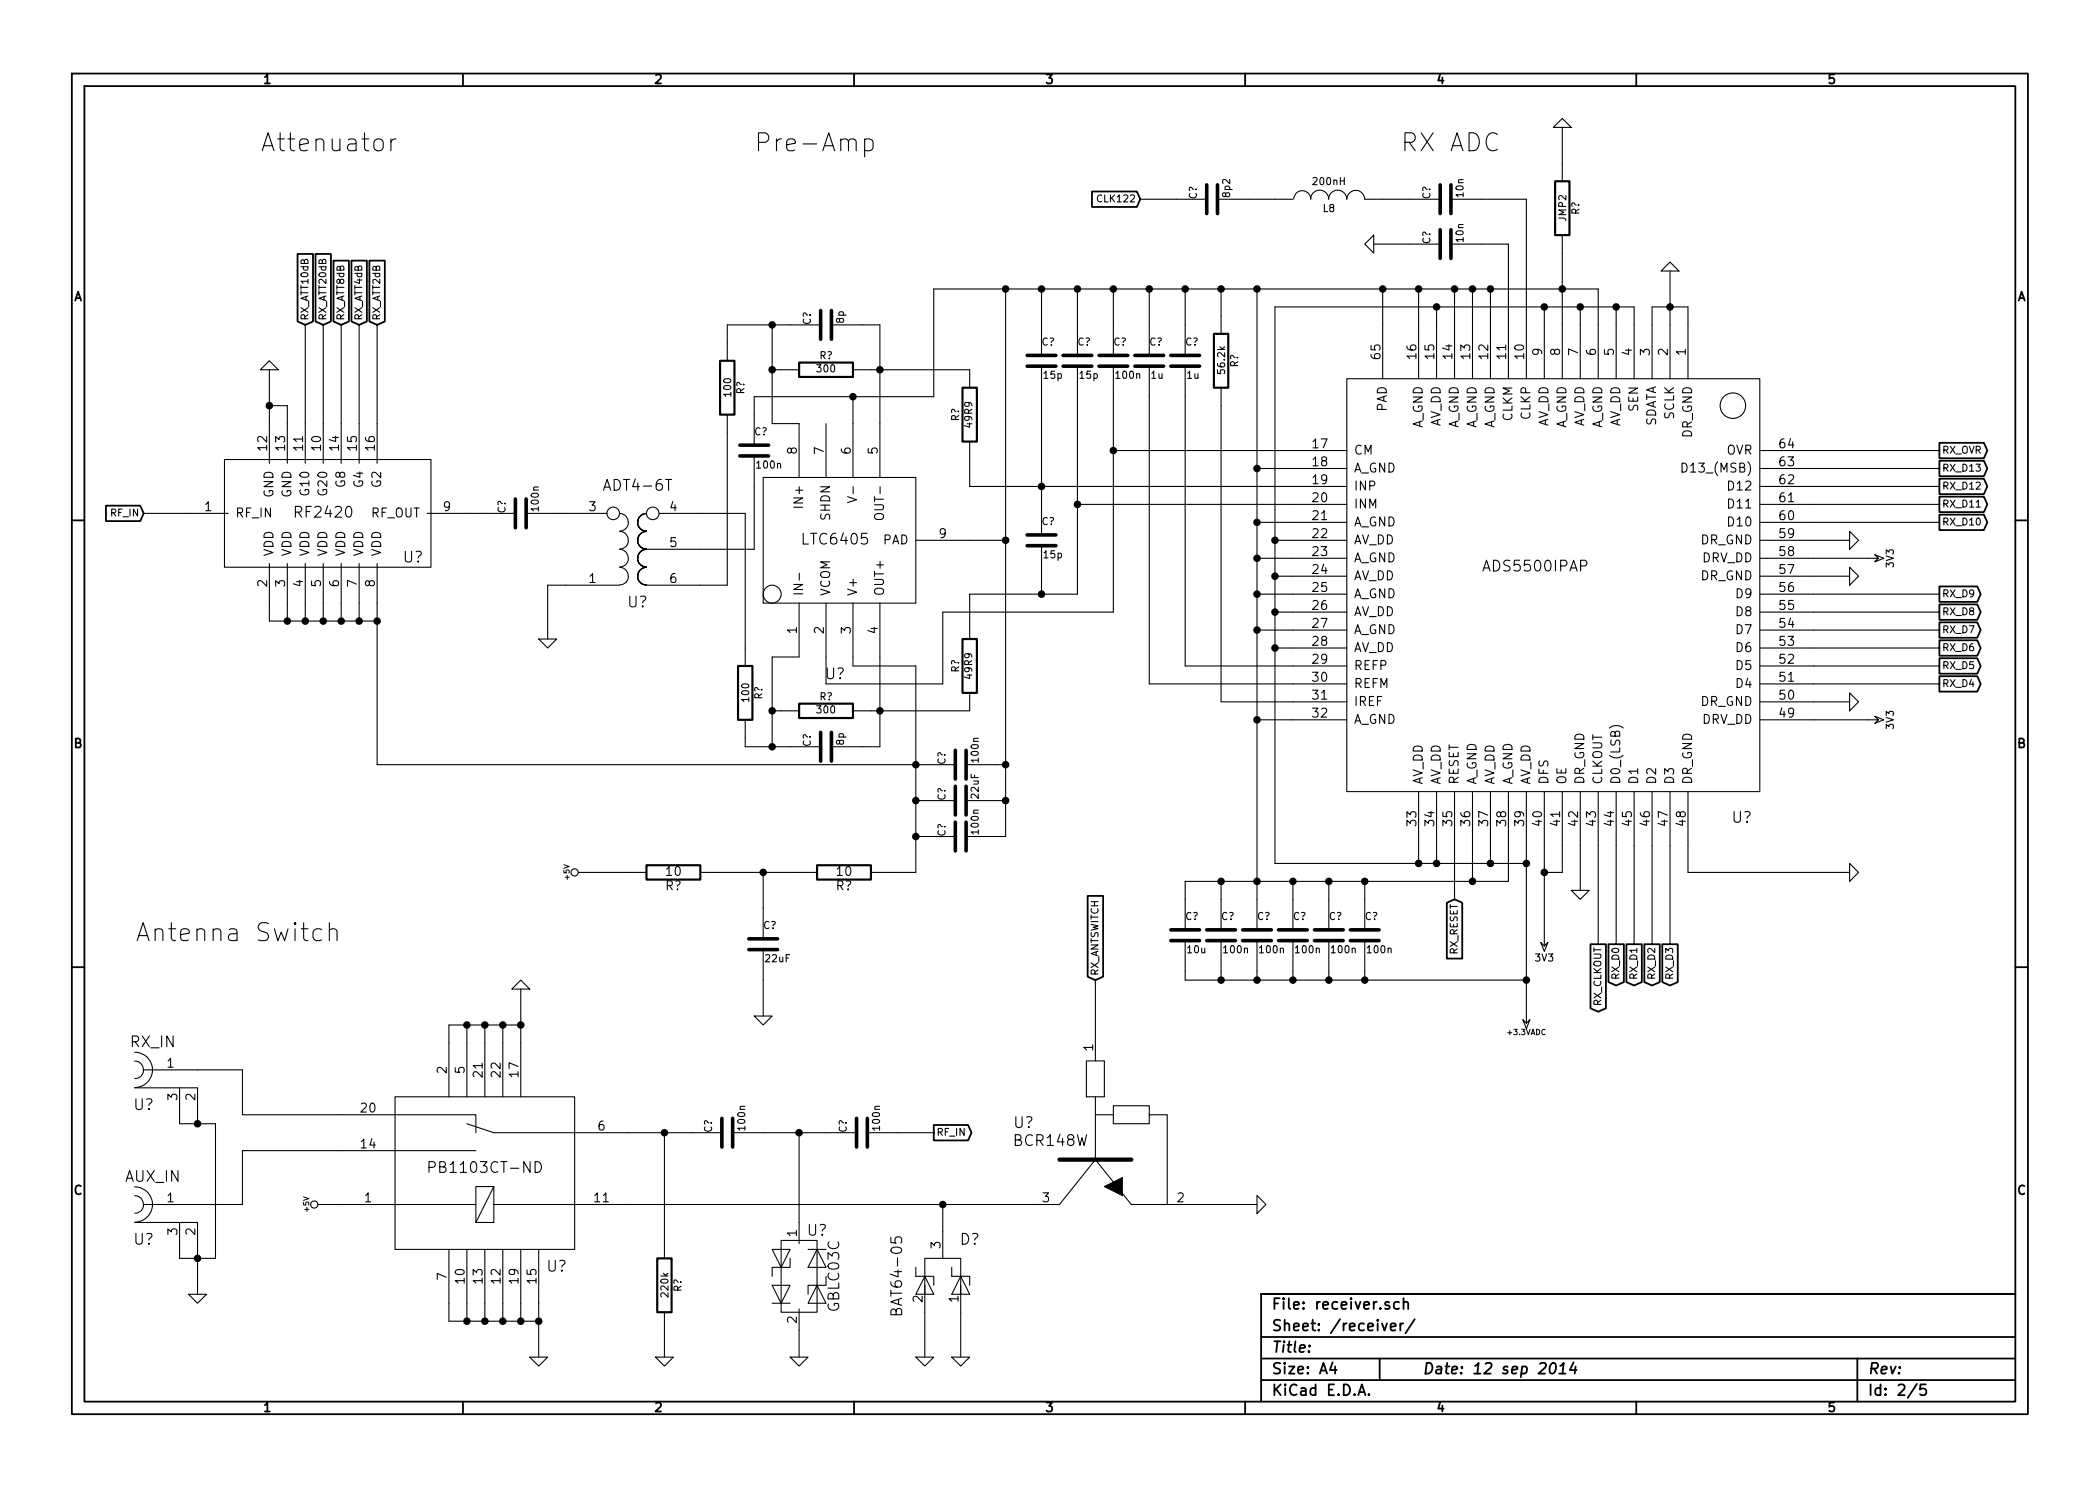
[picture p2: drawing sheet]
EESchema Schematic File Version 2
LIBS:power
LIBS:device
LIBS:transistors
LIBS:conn
LIBS:linear
LIBS:regul
LIBS:74xx
LIBS:cmos4000
LIBS:adc-dac
LIBS:memory
LIBS:xilinx
LIBS:special
LIBS:microcontrollers
LIBS:dsp
LIBS:microchip
LIBS:analog_switches
LIBS:motorola
LIBS:texas
LIBS:intel
LIBS:audio
LIBS:interface
LIBS:digital-audio
LIBS:philips
LIBS:display
LIBS:cypress
LIBS:siliconi
LIBS:opto
LIBS:atmel
LIBS:contrib
LIBS:valves
LIBS:sdr-cache
EELAYER 27 0
EELAYER END
$Descr A4 11693 8268
encoding utf-8
Sheet 2 5
Title ""
Date "12 sep 2014"
Rev ""
Comp ""
Comment1 ""
Comment2 ""
Comment3 ""
Comment4 ""
$EndDescr
$Comp
L R R?
U 1 1
P 4700 4850
F 0 "R?" V 4780 4850 50  0000 C CNN
F 1 "10" V 4700 4850 50  0000 C CNN
F 2 "" H 4700 4850 60  0001 C CNN
F 3 "" H 4700 4850 60  0001 C CNN
	1    4700 4850
	0    1    1    0   
$EndComp
$Comp
L R R?
U 1 1
P 3750 4850
F 0 "R?" V 3830 4850 50  0000 C CNN
F 1 "10" V 3750 4850 50  0000 C CNN
F 2 "" H 3750 4850 60  0001 C CNN
F 3 "" H 3750 4850 60  0001 C CNN
	1    3750 4850
	0    1    1    0   
$EndComp
Text Notes 7800 850  0    100  ~ 0
RX ADC
Text Notes 4200 850  0    100  ~ 0
Pre-Amp
Text Notes 1450 850  0    100  ~ 0
Attenuator
$Comp
L ADS5500IPAP U?
U 1 1
P 8650 3150
F 0 "U?" H 9700 1750 60  0000 C CNN
F 1 "ADS5500IPAP" H 8550 3150 60  0000 C CNN
F 2 "" H 8650 3150 60  0001 C CNN
F 3 "" H 8650 3150 60  0001 C CNN
	1    8650 3150
	1    0    0    -1  
$EndComp
$Comp
L LTC6405 U?
U 1 1
P 4650 3000
F 0 "U?" H 4650 2250 60  0000 C CNN
F 1 "LTC6405" H 4650 3000 60  0000 C CNN
F 2 "" H 4650 3000 60  0001 C CNN
F 3 "" H 4650 3000 60  0001 C CNN
	1    4650 3000
	1    0    0    -1  
$EndComp
Text GLabel 10800 3800 2    39   Output ~ 0
RX_D4
Text GLabel 10800 3700 2    39   Output ~ 0
RX_D5
Text GLabel 10800 3600 2    39   Output ~ 0
RX_D6
Text GLabel 10800 3500 2    39   Output ~ 0
RX_D7
Text GLabel 10800 3400 2    39   Output ~ 0
RX_D8
Text GLabel 10800 3300 2    39   Output ~ 0
RX_D9
Text GLabel 10800 2900 2    39   Output ~ 0
RX_D10
Text GLabel 10800 2800 2    39   Output ~ 0
RX_D11
Text GLabel 10800 2700 2    39   Output ~ 0
RX_D12
Text GLabel 10800 2600 2    39   Output ~ 0
RX_D13
Text GLabel 10800 2500 2    39   Output ~ 0
RX_OVR
Text GLabel 9300 5250 3    39   Output ~ 0
RX_D3
Text GLabel 9200 5250 3    39   Output ~ 0
RX_D2
Text GLabel 9100 5250 3    39   Output ~ 0
RX_D1
Text GLabel 9000 5250 3    39   Output ~ 0
RX_D0
$Comp
L GND #PWR?
U 1 1
P 10300 3000
F 0 "#PWR?" H 10300 3000 30  0001 C CNN
F 1 "GND" H 10300 2930 30  0001 C CNN
F 2 "" H 10300 3000 60  0001 C CNN
F 3 "" H 10300 3000 60  0001 C CNN
	1    10300 3000
	0    -1   -1   0   
$EndComp
$Comp
L GND #PWR?
U 1 1
P 10300 3200
F 0 "#PWR?" H 10300 3200 30  0001 C CNN
F 1 "GND" H 10300 3130 30  0001 C CNN
F 2 "" H 10300 3200 60  0001 C CNN
F 3 "" H 10300 3200 60  0001 C CNN
	1    10300 3200
	0    -1   -1   0   
$EndComp
$Comp
L 3V3 #PWR?
U 1 1
P 10400 3100
F 0 "#PWR?" H 10400 3200 40  0001 C CNN
F 1 "3V3" H 10400 3225 40  0000 C CNN
F 2 "" H 10400 3100 60  0001 C CNN
F 3 "" H 10400 3100 60  0001 C CNN
	1    10400 3100
	0    1    1    0   
$EndComp
$Comp
L GND #PWR?
U 1 1
P 10300 3900
F 0 "#PWR?" H 10300 3900 30  0001 C CNN
F 1 "GND" H 10300 3830 30  0001 C CNN
F 2 "" H 10300 3900 60  0001 C CNN
F 3 "" H 10300 3900 60  0001 C CNN
	1    10300 3900
	0    -1   -1   0   
$EndComp
$Comp
L 3V3 #PWR?
U 1 1
P 10400 4000
F 0 "#PWR?" H 10400 4100 40  0001 C CNN
F 1 "3V3" H 10400 4125 40  0000 C CNN
F 2 "" H 10400 4000 60  0001 C CNN
F 3 "" H 10400 4000 60  0001 C CNN
	1    10400 4000
	0    1    1    0   
$EndComp
$Comp
L GND #PWR?
U 1 1
P 10300 4850
F 0 "#PWR?" H 10300 4850 30  0001 C CNN
F 1 "GND" H 10300 4780 30  0001 C CNN
F 2 "" H 10300 4850 60  0001 C CNN
F 3 "" H 10300 4850 60  0001 C CNN
	1    10300 4850
	0    -1   -1   0   
$EndComp
$Comp
L GND #PWR?
U 1 1
P 9300 1500
F 0 "#PWR?" H 9300 1500 30  0001 C CNN
F 1 "GND" H 9300 1430 30  0001 C CNN
F 2 "" H 9300 1500 60  0001 C CNN
F 3 "" H 9300 1500 60  0001 C CNN
	1    9300 1500
	-1   0    0    1   
$EndComp
Text GLabel 8900 5250 3    39   Output ~ 0
RX_CLKOUT
$Comp
L GND #PWR?
U 1 1
P 8800 4950
F 0 "#PWR?" H 8800 4950 30  0001 C CNN
F 1 "GND" H 8800 4880 30  0001 C CNN
F 2 "" H 8800 4950 60  0001 C CNN
F 3 "" H 8800 4950 60  0001 C CNN
	1    8800 4950
	1    0    0    -1  
$EndComp
$Comp
L 3V3 #PWR?
U 1 1
P 8600 5200
F 0 "#PWR?" H 8600 5300 40  0001 C CNN
F 1 "3V3" H 8600 5325 40  0000 C CNN
F 2 "" H 8600 5200 60  0001 C CNN
F 3 "" H 8600 5200 60  0001 C CNN
	1    8600 5200
	-1   0    0    1   
$EndComp
Text GLabel 8100 5000 3    39   Input ~ 0
RX_RESET
$Comp
L R R?
U 1 1
P 8700 1150
F 0 "R?" V 8780 1150 40  0000 C CNN
F 1 "JMP2" V 8707 1151 40  0000 C CNN
F 2 "~" V 8630 1150 30  0000 C CNN
F 3 "~" H 8700 1150 30  0000 C CNN
	1    8700 1150
	1    0    0    -1  
$EndComp
$Comp
L GND #PWR?
U 1 1
P 8700 700
F 0 "#PWR?" H 8700 700 30  0001 C CNN
F 1 "GND" H 8700 630 30  0001 C CNN
F 2 "" H 8700 700 60  0001 C CNN
F 3 "" H 8700 700 60  0001 C CNN
	1    8700 700 
	-1   0    0    1   
$EndComp
$Comp
L C C?
U 1 1
P 8050 1350
F 0 "C?" H 8050 1450 40  0000 L CNN
F 1 "10n" H 8056 1265 40  0000 L CNN
F 2 "~" H 8088 1200 30  0000 C CNN
F 3 "~" H 8050 1350 60  0000 C CNN
	1    8050 1350
	0    -1   -1   0   
$EndComp
$Comp
L C C?
U 1 1
P 8050 1100
F 0 "C?" H 8050 1200 40  0000 L CNN
F 1 "10n" H 8056 1015 40  0000 L CNN
F 2 "~" H 8088 950 30  0000 C CNN
F 3 "~" H 8050 1100 60  0000 C CNN
	1    8050 1100
	0    -1   -1   0   
$EndComp
$Comp
L GND #PWR?
U 1 1
P 7650 1350
F 0 "#PWR?" H 7650 1350 30  0001 C CNN
F 1 "GND" H 7650 1280 30  0001 C CNN
F 2 "" H 7650 1350 60  0001 C CNN
F 3 "" H 7650 1350 60  0001 C CNN
	1    7650 1350
	0    1    1    0   
$EndComp
$Comp
L INDUCTOR L8
U 1 1
P 7400 1100
F 0 "L8" V 7350 1100 40  0000 C CNN
F 1 "200nH" V 7500 1100 40  0000 C CNN
F 2 "~" H 7400 1100 60  0000 C CNN
F 3 "~" H 7400 1100 60  0000 C CNN
	1    7400 1100
	0    -1   -1   0   
$EndComp
$Comp
L C C?
U 1 1
P 6750 1100
F 0 "C?" H 6750 1200 40  0000 L CNN
F 1 "8p2" H 6756 1015 40  0000 L CNN
F 2 "~" H 6788 950 30  0000 C CNN
F 3 "~" H 6750 1100 60  0000 C CNN
	1    6750 1100
	0    -1   -1   0   
$EndComp
Text GLabel 6350 1100 0    39   Input ~ 0
CLK122
$Comp
L C C?
U 1 1
P 7000 5200
F 0 "C?" H 7000 5300 40  0000 L CNN
F 1 "100n" H 7006 5115 40  0000 L CNN
F 2 "~" H 7038 5050 30  0000 C CNN
F 3 "~" H 7000 5200 60  0000 C CNN
	1    7000 5200
	1    0    0    -1  
$EndComp
$Comp
L C C?
U 1 1
P 6800 5200
F 0 "C?" H 6800 5300 40  0000 L CNN
F 1 "100n" H 6806 5115 40  0000 L CNN
F 2 "~" H 6838 5050 30  0000 C CNN
F 3 "~" H 6800 5200 60  0000 C CNN
	1    6800 5200
	1    0    0    -1  
$EndComp
$Comp
L C C?
U 1 1
P 7200 5200
F 0 "C?" H 7200 5300 40  0000 L CNN
F 1 "100n" H 7206 5115 40  0000 L CNN
F 2 "~" H 7238 5050 30  0000 C CNN
F 3 "~" H 7200 5200 60  0000 C CNN
	1    7200 5200
	1    0    0    -1  
$EndComp
$Comp
L C C?
U 1 1
P 6600 5200
F 0 "C?" H 6600 5300 40  0000 L CNN
F 1 "10u" H 6606 5115 40  0000 L CNN
F 2 "~" H 6638 5050 30  0000 C CNN
F 3 "~" H 6600 5200 60  0000 C CNN
	1    6600 5200
	1    0    0    -1  
$EndComp
$Comp
L C C?
U 1 1
P 7400 5200
F 0 "C?" H 7400 5300 40  0000 L CNN
F 1 "100n" H 7406 5115 40  0000 L CNN
F 2 "~" H 7438 5050 30  0000 C CNN
F 3 "~" H 7400 5200 60  0000 C CNN
	1    7400 5200
	1    0    0    -1  
$EndComp
$Comp
L C C?
U 1 1
P 7600 5200
F 0 "C?" H 7600 5300 40  0000 L CNN
F 1 "100n" H 7606 5115 40  0000 L CNN
F 2 "~" H 7638 5050 30  0000 C CNN
F 3 "~" H 7600 5200 60  0000 C CNN
	1    7600 5200
	1    0    0    -1  
$EndComp
$Comp
L RF2420 U?
U 1 1
P 1800 2850
F 0 "U?" H 2300 2600 60  0000 C CNN
F 1 "RF2420" H 1800 2850 60  0000 C CNN
F 2 "" H 1800 2850 60  0001 C CNN
F 3 "" H 1800 2850 60  0001 C CNN
	1    1800 2850
	1    0    0    -1  
$EndComp
$Comp
L R R?
U 1 1
P 6800 2000
F 0 "R?" V 6880 2000 40  0000 C CNN
F 1 "56.2k" V 6807 2001 40  0000 C CNN
F 2 "~" V 6730 2000 30  0000 C CNN
F 3 "~" H 6800 2000 30  0000 C CNN
	1    6800 2000
	1    0    0    -1  
$EndComp
$Comp
L C C?
U 1 1
P 6600 2000
F 0 "C?" H 6600 2100 40  0000 L CNN
F 1 "1u" H 6606 1915 40  0000 L CNN
F 2 "~" H 6638 1850 30  0000 C CNN
F 3 "~" H 6600 2000 60  0000 C CNN
	1    6600 2000
	1    0    0    -1  
$EndComp
$Comp
L C C?
U 1 1
P 6400 2000
F 0 "C?" H 6400 2100 40  0000 L CNN
F 1 "1u" H 6406 1915 40  0000 L CNN
F 2 "~" H 6438 1850 30  0000 C CNN
F 3 "~" H 6400 2000 60  0000 C CNN
	1    6400 2000
	1    0    0    -1  
$EndComp
$Comp
L C C?
U 1 1
P 6200 2000
F 0 "C?" H 6200 2100 40  0000 L CNN
F 1 "100n" H 6206 1915 40  0000 L CNN
F 2 "~" H 6238 1850 30  0000 C CNN
F 3 "~" H 6200 2000 60  0000 C CNN
	1    6200 2000
	1    0    0    -1  
$EndComp
$Comp
L C C?
U 1 1
P 6000 2000
F 0 "C?" H 6000 2100 40  0000 L CNN
F 1 "15p" H 6006 1915 40  0000 L CNN
F 2 "~" H 6038 1850 30  0000 C CNN
F 3 "~" H 6000 2000 60  0000 C CNN
	1    6000 2000
	1    0    0    -1  
$EndComp
$Comp
L C C?
U 1 1
P 5800 2000
F 0 "C?" H 5800 2100 40  0000 L CNN
F 1 "15p" H 5806 1915 40  0000 L CNN
F 2 "~" H 5838 1850 30  0000 C CNN
F 3 "~" H 5800 2000 60  0000 C CNN
	1    5800 2000
	1    0    0    -1  
$EndComp
$Comp
L C C?
U 1 1
P 5800 3000
F 0 "C?" H 5800 3100 40  0000 L CNN
F 1 "15p" H 5806 2915 40  0000 L CNN
F 2 "~" H 5838 2850 30  0000 C CNN
F 3 "~" H 5800 3000 60  0000 C CNN
	1    5800 3000
	1    0    0    -1  
$EndComp
$Comp
L R R?
U 1 1
P 4600 2050
F 0 "R?" V 4680 2050 40  0000 C CNN
F 1 "300" V 4607 2051 40  0000 C CNN
F 2 "~" V 4530 2050 30  0000 C CNN
F 3 "~" H 4600 2050 30  0000 C CNN
	1    4600 2050
	0    -1   -1   0   
$EndComp
$Comp
L R R?
U 1 1
P 4600 3950
F 0 "R?" V 4680 3950 40  0000 C CNN
F 1 "300" V 4607 3951 40  0000 C CNN
F 2 "~" V 4530 3950 30  0000 C CNN
F 3 "~" H 4600 3950 30  0000 C CNN
	1    4600 3950
	0    -1   -1   0   
$EndComp
$Comp
L C C?
U 1 1
P 4600 4150
F 0 "C?" H 4600 4250 40  0000 L CNN
F 1 "8p" H 4606 4065 40  0000 L CNN
F 2 "~" H 4638 4000 30  0000 C CNN
F 3 "~" H 4600 4150 60  0000 C CNN
	1    4600 4150
	0    -1   -1   0   
$EndComp
$Comp
L C C?
U 1 1
P 4600 1800
F 0 "C?" H 4600 1900 40  0000 L CNN
F 1 "8p" H 4606 1715 40  0000 L CNN
F 2 "~" H 4638 1650 30  0000 C CNN
F 3 "~" H 4600 1800 60  0000 C CNN
	1    4600 1800
	0    -1   -1   0   
$EndComp
$Comp
L R R?
U 1 1
P 5400 2300
F 0 "R?" V 5480 2300 40  0000 C CNN
F 1 "49R9" V 5407 2301 40  0000 C CNN
F 2 "~" V 5330 2300 30  0000 C CNN
F 3 "~" H 5400 2300 30  0000 C CNN
	1    5400 2300
	-1   0    0    1   
$EndComp
$Comp
L R R?
U 1 1
P 5400 3700
F 0 "R?" V 5480 3700 40  0000 C CNN
F 1 "49R9" V 5407 3701 40  0000 C CNN
F 2 "~" V 5330 3700 30  0000 C CNN
F 3 "~" H 5400 3700 30  0000 C CNN
	1    5400 3700
	-1   0    0    1   
$EndComp
$Comp
L C C?
U 1 1
P 5350 4650
F 0 "C?" H 5350 4750 40  0000 L CNN
F 1 "100n" H 5356 4565 40  0000 L CNN
F 2 "~" H 5388 4500 30  0000 C CNN
F 3 "~" H 5350 4650 60  0000 C CNN
	1    5350 4650
	0    -1   -1   0   
$EndComp
$Comp
L C C?
U 1 1
P 5350 4450
F 0 "C?" H 5350 4550 40  0000 L CNN
F 1 "22uF" H 5356 4365 40  0000 L CNN
F 2 "~" H 5388 4300 30  0000 C CNN
F 3 "~" H 5350 4450 60  0000 C CNN
	1    5350 4450
	0    -1   -1   0   
$EndComp
$Comp
L C C?
U 1 1
P 5350 4250
F 0 "C?" H 5350 4350 40  0000 L CNN
F 1 "100n" H 5356 4165 40  0000 L CNN
F 2 "~" H 5388 4100 30  0000 C CNN
F 3 "~" H 5350 4250 60  0000 C CNN
	1    5350 4250
	0    -1   -1   0   
$EndComp
$Comp
L C C?
U 1 1
P 4250 5250
F 0 "C?" H 4250 5350 40  0000 L CNN
F 1 "22uF" H 4256 5165 40  0000 L CNN
F 2 "~" H 4288 5100 30  0000 C CNN
F 3 "~" H 4250 5250 60  0000 C CNN
	1    4250 5250
	1    0    0    -1  
$EndComp
$Comp
L GND #PWR?
U 1 1
P 4250 5650
F 0 "#PWR?" H 4250 5650 30  0001 C CNN
F 1 "GND" H 4250 5580 30  0001 C CNN
F 2 "" H 4250 5650 60  0001 C CNN
F 3 "" H 4250 5650 60  0001 C CNN
	1    4250 5650
	1    0    0    -1  
$EndComp
$Comp
L +5V #PWR?
U 1 1
P 3250 4850
F 0 "#PWR?" H 3250 4940 20  0001 C CNN
F 1 "+5V" H 3250 4940 30  0000 C CNN
F 2 "" H 3250 4850 60  0001 C CNN
F 3 "" H 3250 4850 60  0001 C CNN
	1    3250 4850
	0    -1   -1   0   
$EndComp
$Comp
L GND #PWR?
U 1 1
P 1500 2050
F 0 "#PWR?" H 1500 2050 30  0001 C CNN
F 1 "GND" H 1500 1980 30  0001 C CNN
F 2 "" H 1500 2050 60  0001 C CNN
F 3 "" H 1500 2050 60  0001 C CNN
	1    1500 2050
	-1   0    0    1   
$EndComp
Text GLabel 800  2850 0    39   Input ~ 0
RF_IN
Text GLabel 2100 1800 1    39   Input ~ 0
RX_ATT2dB
Text GLabel 2000 1800 1    39   Input ~ 0
RX_ATT4dB
Text GLabel 1900 1800 1    39   Input ~ 0
RX_ATT8dB
Text GLabel 1800 1800 1    39   Input ~ 0
RX_ATT20dB
Text GLabel 1700 1800 1    39   Input ~ 0
RX_ATT10dB
$Comp
L C C?
U 1 1
P 2900 2850
F 0 "C?" H 2900 2950 40  0000 L CNN
F 1 "100n" H 2906 2765 40  0000 L CNN
F 2 "~" H 2938 2700 30  0000 C CNN
F 3 "~" H 2900 2850 60  0000 C CNN
	1    2900 2850
	0    -1   -1   0   
$EndComp
$Comp
L ADT4-6T U?
U 1 1
P 3500 3050
F 0 "U?" H 3550 2750 60  0000 C CNN
F 1 "ADT4-6T" H 3550 3400 60  0000 C CNN
F 2 "" H 3500 3050 60  0001 C CNN
F 3 "" H 3500 3050 60  0001 C CNN
	1    3500 3050
	1    0    0    -1  
$EndComp
$Comp
L GND #PWR?
U 1 1
P 3050 3550
F 0 "#PWR?" H 3050 3550 30  0001 C CNN
F 1 "GND" H 3050 3480 30  0001 C CNN
F 2 "" H 3050 3550 60  0001 C CNN
F 3 "" H 3050 3550 60  0001 C CNN
	1    3050 3550
	1    0    0    -1  
$EndComp
$Comp
L R R?
U 1 1
P 4050 2150
F 0 "R?" V 4130 2150 40  0000 C CNN
F 1 "100" V 4057 2151 40  0000 C CNN
F 2 "~" V 3980 2150 30  0000 C CNN
F 3 "~" H 4050 2150 30  0000 C CNN
	1    4050 2150
	1    0    0    -1  
$EndComp
$Comp
L R R?
U 1 1
P 4150 3850
F 0 "R?" V 4230 3850 40  0000 C CNN
F 1 "100" V 4157 3851 40  0000 C CNN
F 2 "~" V 4080 3850 30  0000 C CNN
F 3 "~" H 4150 3850 30  0000 C CNN
	1    4150 3850
	1    0    0    -1  
$EndComp
$Comp
L C C?
U 1 1
P 4200 2500
F 0 "C?" H 4200 2600 40  0000 L CNN
F 1 "100n" H 4206 2415 40  0000 L CNN
F 2 "~" H 4238 2350 30  0000 C CNN
F 3 "~" H 4200 2500 60  0000 C CNN
	1    4200 2500
	1    0    0    -1  
$EndComp
Wire Wire Line
	10100 2500 10800 2500
Wire Wire Line
	10100 2600 10800 2600
Wire Wire Line
	10100 2700 10800 2700
Wire Wire Line
	10100 2800 10800 2800
Wire Wire Line
	10100 2900 10800 2900
Wire Wire Line
	10100 3300 10800 3300
Wire Wire Line
	10100 3400 10800 3400
Wire Wire Line
	10100 3500 10800 3500
Wire Wire Line
	10100 3600 10800 3600
Wire Wire Line
	10100 3700 10800 3700
Wire Wire Line
	10100 3800 10800 3800
Wire Wire Line
	9300 4700 9300 5250
Wire Wire Line
	9200 4700 9200 5250
Wire Wire Line
	9100 4700 9100 5250
Wire Wire Line
	9000 4700 9000 5250
Wire Wire Line
	10100 3000 10300 3000
Wire Wire Line
	10100 3200 10300 3200
Wire Wire Line
	10100 3100 10400 3100
Wire Wire Line
	10100 3900 10300 3900
Wire Wire Line
	10400 4000 10100 4000
Wire Wire Line
	9400 4700 9400 4850
Wire Wire Line
	9400 4850 10300 4850
Wire Wire Line
	9200 1800 9200 1700
Wire Wire Line
	9200 1700 9300 1700
Wire Wire Line
	9300 1700 9400 1700
Wire Wire Line
	9400 1700 9400 1800
Wire Wire Line
	9300 1500 9300 1700
Wire Wire Line
	9300 1700 9300 1800
Connection ~ 9300 1700
Wire Wire Line
	8900 4700 8900 5250
Wire Wire Line
	8800 4700 8800 4950
Wire Wire Line
	8700 4700 8700 4850
Wire Wire Line
	8700 4850 8600 4850
Wire Wire Line
	8600 4700 8600 4850
Wire Wire Line
	8600 4850 8600 5200
Connection ~ 8600 4850
Wire Wire Line
	8100 4700 8100 5000
Wire Wire Line
	9100 1700 9100 1800
Wire Wire Line
	7100 1700 8000 1700
Wire Wire Line
	8000 1700 8600 1700
Wire Wire Line
	8600 1700 8800 1700
Wire Wire Line
	8800 1700 9000 1700
Wire Wire Line
	9000 1700 9100 1700
Wire Wire Line
	9000 1700 9000 1800
Wire Wire Line
	8800 1700 8800 1800
Connection ~ 9000 1700
Wire Wire Line
	8600 1700 8600 1800
Connection ~ 8800 1700
Wire Wire Line
	8000 1700 8000 1800
Connection ~ 8600 1700
Wire Wire Line
	7100 1700 7100 3000
Wire Wire Line
	7100 3000 7100 3200
Wire Wire Line
	7100 3200 7100 3400
Wire Wire Line
	7100 3400 7100 3600
Wire Wire Line
	7100 3600 7100 4800
Wire Wire Line
	7100 3000 7200 3000
Connection ~ 8000 1700
Wire Wire Line
	7100 3200 7200 3200
Connection ~ 7100 3000
Wire Wire Line
	7100 3400 7200 3400
Connection ~ 7100 3200
Wire Wire Line
	7100 3600 7200 3600
Connection ~ 7100 3400
Wire Wire Line
	7100 4800 7900 4800
Wire Wire Line
	7900 4800 8000 4800
Wire Wire Line
	8000 4800 8300 4800
Wire Wire Line
	8300 4800 8500 4800
Wire Wire Line
	7900 4800 7900 4700
Connection ~ 7100 3600
Wire Wire Line
	8000 4800 8000 4700
Connection ~ 7900 4800
Wire Wire Line
	8300 4800 8300 4700
Connection ~ 8000 4800
Connection ~ 8300 4800
Wire Wire Line
	8400 4900 8400 4700
Wire Wire Line
	6600 4900 6800 4900
Wire Wire Line
	6800 4900 7000 4900
Wire Wire Line
	7000 4900 7200 4900
Wire Wire Line
	7200 4900 7400 4900
Wire Wire Line
	7400 4900 7600 4900
Wire Wire Line
	7600 4900 8200 4900
Wire Wire Line
	8200 4900 8400 4900
Wire Wire Line
	8200 4900 8200 4700
Wire Wire Line
	7000 1600 7000 2600
Wire Wire Line
	7000 2600 7000 2900
Wire Wire Line
	7000 2900 7000 3100
Wire Wire Line
	7000 3100 7000 3300
Wire Wire Line
	7000 3300 7000 3500
Wire Wire Line
	7000 3500 7000 4000
Wire Wire Line
	7000 4000 7000 4900
Wire Wire Line
	7000 4900 7000 5000
Wire Wire Line
	7000 4000 7200 4000
Connection ~ 8200 4900
Wire Wire Line
	7000 3500 7200 3500
Connection ~ 7000 4000
Wire Wire Line
	7000 3300 7200 3300
Connection ~ 7000 3500
Wire Wire Line
	7000 3100 7200 3100
Connection ~ 7000 3300
Wire Wire Line
	7000 2900 7200 2900
Connection ~ 7000 3100
Wire Wire Line
	7000 2600 7200 2600
Connection ~ 7000 2900
Wire Wire Line
	5200 1600 5600 1600
Wire Wire Line
	5600 1600 5800 1600
Wire Wire Line
	5800 1600 6000 1600
Wire Wire Line
	6000 1600 6200 1600
Wire Wire Line
	6200 1600 6400 1600
Wire Wire Line
	6400 1600 6600 1600
Wire Wire Line
	6600 1600 6800 1600
Wire Wire Line
	6800 1600 7000 1600
Wire Wire Line
	7000 1600 7700 1600
Wire Wire Line
	7700 1600 7900 1600
Wire Wire Line
	7900 1600 8100 1600
Wire Wire Line
	8100 1600 8200 1600
Wire Wire Line
	8200 1600 8300 1600
Wire Wire Line
	8300 1600 8700 1600
Wire Wire Line
	8700 1600 8900 1600
Wire Wire Line
	7700 1600 7700 1800
Connection ~ 7000 2600
Wire Wire Line
	7900 1600 7900 1800
Connection ~ 7700 1600
Wire Wire Line
	8100 1600 8100 1800
Connection ~ 7900 1600
Wire Wire Line
	8200 1600 8200 1800
Connection ~ 8100 1600
Wire Wire Line
	8300 1600 8300 1800
Connection ~ 8200 1600
Wire Wire Line
	8700 1400 8700 1600
Wire Wire Line
	8700 1600 8700 1800
Connection ~ 8300 1600
Wire Wire Line
	8900 1600 8900 1800
Connection ~ 8700 1600
Wire Wire Line
	8700 900  8700 700 
Wire Wire Line
	8400 1800 8400 1350
Wire Wire Line
	8400 1350 8250 1350
Wire Wire Line
	8500 1800 8500 1100
Wire Wire Line
	8500 1100 8250 1100
Wire Wire Line
	7850 1350 7650 1350
Wire Wire Line
	7850 1100 7700 1100
Wire Wire Line
	7100 1100 6950 1100
Wire Wire Line
	6550 1100 6350 1100
Connection ~ 8500 4800
Wire Wire Line
	8500 5450 7600 5450
Wire Wire Line
	7600 5450 7400 5450
Wire Wire Line
	7400 5450 7200 5450
Wire Wire Line
	7200 5450 7000 5450
Wire Wire Line
	7000 5450 6800 5450
Wire Wire Line
	6800 5450 6600 5450
Wire Wire Line
	6600 5450 6600 5400
Connection ~ 8500 5450
Wire Wire Line
	6800 5450 6800 5400
Connection ~ 6800 5450
Wire Wire Line
	7000 5450 7000 5400
Connection ~ 7000 5450
Wire Wire Line
	7200 5450 7200 5400
Connection ~ 7200 5450
Wire Wire Line
	7400 5450 7400 5400
Connection ~ 7400 5450
Wire Wire Line
	7600 5450 7600 5400
Connection ~ 7600 5450
Wire Wire Line
	6600 4900 6600 5000
Connection ~ 7000 4900
Wire Wire Line
	6800 5000 6800 4900
Connection ~ 6800 4900
Wire Wire Line
	7200 5000 7200 4900
Connection ~ 7200 4900
Wire Wire Line
	7400 5000 7400 4900
Connection ~ 7400 4900
Wire Wire Line
	7600 5000 7600 4900
Connection ~ 7600 4900
Wire Wire Line
	6800 1600 6800 1750
Connection ~ 7000 1600
Wire Wire Line
	6800 2250 6800 3900
Wire Wire Line
	6800 3900 7200 3900
Wire Wire Line
	6600 2200 6600 3700
Wire Wire Line
	6600 3700 7200 3700
Wire Wire Line
	6600 1800 6600 1600
Connection ~ 6800 1600
Wire Wire Line
	6400 2200 6400 3800
Wire Wire Line
	6400 3800 7200 3800
Wire Wire Line
	6400 1800 6400 1600
Connection ~ 6600 1600
Wire Wire Line
	7200 2500 6200 2500
Wire Wire Line
	6200 2200 6200 2500
Wire Wire Line
	6200 2500 6200 3400
Wire Wire Line
	6200 1800 6200 1600
Connection ~ 6400 1600
Wire Wire Line
	6000 1600 6000 1800
Connection ~ 6200 1600
Wire Wire Line
	5800 1600 5800 1800
Connection ~ 6000 1600
Wire Wire Line
	5400 2700 5800 2700
Wire Wire Line
	5800 2700 7200 2700
Wire Wire Line
	5800 2200 5800 2700
Wire Wire Line
	5800 2700 5800 2800
Wire Wire Line
	6000 3300 6000 2800
Wire Wire Line
	6000 2800 6000 2200
Wire Wire Line
	6000 2800 7200 2800
Connection ~ 5800 2700
Wire Wire Line
	5400 3300 5800 3300
Wire Wire Line
	5800 3300 6000 3300
Wire Wire Line
	5800 3300 5800 3200
Connection ~ 6000 2800
Wire Wire Line
	4350 3950 4300 3950
Wire Wire Line
	4300 3650 4300 3950
Wire Wire Line
	4300 3950 4300 4150
Wire Wire Line
	4150 4150 4300 4150
Wire Wire Line
	4300 4150 4400 4150
Wire Wire Line
	4900 4150 4800 4150
Wire Wire Line
	4900 3650 4900 3950
Wire Wire Line
	4900 3950 4900 4150
Wire Wire Line
	4850 3950 4900 3950
Wire Wire Line
	4900 3950 5400 3950
Wire Wire Line
	4850 2050 4900 2050
Wire Wire Line
	4900 2050 5400 2050
Wire Wire Line
	4900 1800 4900 2050
Wire Wire Line
	4900 2050 4900 2350
Wire Wire Line
	4900 1800 4800 1800
Wire Wire Line
	4050 1800 4300 1800
Wire Wire Line
	4300 1800 4400 1800
Wire Wire Line
	4300 1800 4300 2050
Wire Wire Line
	4300 2050 4300 2350
Wire Wire Line
	4300 2050 4350 2050
Connection ~ 4900 2050
Connection ~ 4900 3950
Wire Wire Line
	4300 2350 4450 2350
Connection ~ 4300 2050
Wire Wire Line
	4300 3650 4450 3650
Connection ~ 4300 3950
Wire Wire Line
	5400 2550 5400 2700
Wire Wire Line
	5400 3450 5400 3300
Connection ~ 5800 3300
Wire Wire Line
	6200 3400 5250 3400
Wire Wire Line
	5250 3400 5250 3800
Wire Wire Line
	5250 3800 4600 3800
Wire Wire Line
	4600 3800 4600 3650
Connection ~ 6200 2500
Wire Wire Line
	4750 3650 4750 3700
Wire Wire Line
	4750 3700 5100 3700
Wire Wire Line
	5100 3700 5100 4250
Wire Wire Line
	5100 4250 5100 4450
Wire Wire Line
	5100 4450 5100 4650
Wire Wire Line
	5100 4650 5100 4850
Wire Wire Line
	5600 4650 5550 4650
Wire Wire Line
	5600 1600 5600 3000
Wire Wire Line
	5600 3000 5600 4250
Wire Wire Line
	5600 4250 5600 4450
Wire Wire Line
	5600 4450 5600 4650
Connection ~ 5800 1600
Wire Wire Line
	5100 4650 5150 4650
Wire Wire Line
	5550 4250 5600 4250
Connection ~ 5600 4250
Wire Wire Line
	5550 4450 5600 4450
Connection ~ 5600 4450
Wire Wire Line
	5150 4450 5100 4450
Connection ~ 5100 4450
Wire Wire Line
	2100 4250 5100 4250
Wire Wire Line
	5100 4250 5150 4250
Connection ~ 5100 4250
Wire Wire Line
	5400 3000 5600 3000
Connection ~ 5600 3000
Wire Wire Line
	4750 2350 4750 2200
Wire Wire Line
	4200 2200 4750 2200
Wire Wire Line
	4750 2200 5200 2200
Wire Wire Line
	5200 2200 5200 1600
Connection ~ 5600 1600
Wire Wire Line
	5100 4850 4950 4850
Connection ~ 5100 4650
Wire Wire Line
	4000 4850 4250 4850
Wire Wire Line
	4250 4850 4450 4850
Wire Wire Line
	4250 5050 4250 4850
Connection ~ 4250 4850
Wire Wire Line
	4250 5450 4250 5650
Wire Wire Line
	3500 4850 3250 4850
Wire Wire Line
	1600 2350 1600 2250
Wire Wire Line
	1600 2250 1500 2250
Wire Wire Line
	1500 2050 1500 2250
Wire Wire Line
	1500 2250 1500 2350
Connection ~ 1500 2250
Wire Wire Line
	1050 2850 800  2850
Wire Wire Line
	1700 1800 1700 2350
Wire Wire Line
	1800 2350 1800 1800
Wire Wire Line
	1900 2350 1900 1800
Wire Wire Line
	2000 2350 2000 1800
Wire Wire Line
	2100 2350 2100 1800
Wire Wire Line
	2600 2850 2700 2850
Wire Wire Line
	1500 3350 1500 3450
Wire Wire Line
	1500 3450 1600 3450
Wire Wire Line
	1600 3450 1700 3450
Wire Wire Line
	1700 3450 1800 3450
Wire Wire Line
	1800 3450 1900 3450
Wire Wire Line
	1900 3450 2000 3450
Wire Wire Line
	2000 3450 2100 3450
Wire Wire Line
	2100 3350 2100 3450
Wire Wire Line
	2100 3450 2100 4250
Wire Wire Line
	2000 3350 2000 3450
Connection ~ 2000 3450
Wire Wire Line
	1900 3350 1900 3450
Connection ~ 1900 3450
Wire Wire Line
	1800 3350 1800 3450
Connection ~ 1800 3450
Wire Wire Line
	1700 3350 1700 3450
Connection ~ 1700 3450
Wire Wire Line
	1600 3350 1600 3450
Connection ~ 1600 3450
Wire Wire Line
	3100 2850 3150 2850
Wire Wire Line
	3150 3250 3050 3250
Wire Wire Line
	3050 3250 3050 3550
Wire Wire Line
	4050 1800 4050 1900
Connection ~ 4300 1800
Wire Wire Line
	4050 2400 4050 3250
Wire Wire Line
	4050 3250 3900 3250
Wire Wire Line
	4150 4150 4150 4100
Connection ~ 4300 4150
Wire Wire Line
	4150 3600 4150 2850
Wire Wire Line
	4150 2850 3900 2850
Wire Wire Line
	4200 2200 4200 2300
Connection ~ 4750 2200
Wire Wire Line
	4200 2700 4200 3050
Wire Wire Line
	4200 3050 3900 3050
Connection ~ 2100 3450
Wire Wire Line
	8500 4700 8500 4800
Wire Wire Line
	8500 4800 8500 5450
Wire Wire Line
	8500 5450 8500 5650
$Comp
L +3.3VADC #PWR?
U 1 1
P 8500 5650
F 0 "#PWR?" H 8500 5770 20  0001 C CNN
F 1 "+3.3VADC" H 8500 5740 30  0000 C CNN
F 2 "" H 8500 5650 60  0001 C CNN
F 3 "" H 8500 5650 60  0001 C CNN
	1    8500 5650
	-1   0    0    1   
$EndComp
$Comp
L SMA U?
U 1 1
P 850 5950
F 0 "U?" H 800 5750 60  0000 C CNN
F 1 "RX_IN" H 850 6100 60  0000 C CNN
F 2 "" H 850 5950 60  0001 C CNN
F 3 "" H 850 5950 60  0001 C CNN
	1    850  5950
	1    0    0    -1  
$EndComp
$Comp
L SMA U?
U 1 1
P 850 6700
F 0 "U?" H 800 6500 60  0000 C CNN
F 1 "AUX_IN" H 850 6850 60  0000 C CNN
F 2 "" H 850 6700 60  0001 C CNN
F 3 "" H 850 6700 60  0001 C CNN
	1    850  6700
	1    0    0    -1  
$EndComp
$Comp
L PB1103CT-ND U?
U 1 1
P 2700 6500
F 0 "U?" H 3100 5950 60  0000 C CNN
F 1 "PB1103CT-ND" H 2700 6500 60  0000 C CNN
F 2 "" H 2700 6500 60  0001 C CNN
F 3 "" H 2700 6500 60  0001 C CNN
	1    2700 6500
	1    0    0    -1  
$EndComp
Wire Wire Line
	1900 6200 1350 6200
Wire Wire Line
	1350 6200 1350 5950
Wire Wire Line
	1350 5950 1100 5950
Wire Wire Line
	1900 6400 1350 6400
Wire Wire Line
	1350 6400 1350 6700
Wire Wire Line
	1350 6700 1100 6700
Wire Wire Line
	1000 6150 1000 6250
Wire Wire Line
	1000 6250 1100 6250
Wire Wire Line
	1100 6250 1200 6250
Wire Wire Line
	1100 6250 1100 6150
Wire Wire Line
	1200 6250 1200 7000
Wire Wire Line
	1200 7000 1100 7000
Wire Wire Line
	1100 7000 1000 7000
Wire Wire Line
	1100 6900 1100 7000
Wire Wire Line
	1100 7000 1100 7200
Connection ~ 1100 6250
Wire Wire Line
	1000 7000 1000 6900
Connection ~ 1100 7000
$Comp
L GND #PWR?
U 1 1
P 1100 7200
F 0 "#PWR?" H 1100 7200 30  0001 C CNN
F 1 "GND" H 1100 7130 30  0001 C CNN
F 2 "" H 1100 7200 60  0001 C CNN
F 3 "" H 1100 7200 60  0001 C CNN
	1    1100 7200
	1    0    0    -1  
$EndComp
$Comp
L GND #PWR?
U 1 1
P 2900 5500
F 0 "#PWR?" H 2900 5500 30  0001 C CNN
F 1 "GND" H 2900 5430 30  0001 C CNN
F 2 "" H 2900 5500 60  0001 C CNN
F 3 "" H 2900 5500 60  0001 C CNN
	1    2900 5500
	-1   0    0    1   
$EndComp
$Comp
L GND #PWR?
U 1 1
P 3000 7550
F 0 "#PWR?" H 3000 7550 30  0001 C CNN
F 1 "GND" H 3000 7480 30  0001 C CNN
F 2 "" H 3000 7550 60  0001 C CNN
F 3 "" H 3000 7550 60  0001 C CNN
	1    3000 7550
	1    0    0    -1  
$EndComp
Wire Wire Line
	2900 5500 2900 5700
Wire Wire Line
	2900 5700 2900 5800
Wire Wire Line
	3000 7250 3000 7350
Wire Wire Line
	3000 7350 3000 7550
Wire Wire Line
	2500 7350 2600 7350
Wire Wire Line
	2600 7350 2700 7350
Wire Wire Line
	2700 7350 2800 7350
Wire Wire Line
	2800 7350 2900 7350
Wire Wire Line
	2900 7350 3000 7350
Wire Wire Line
	2500 7350 2500 7250
Connection ~ 3000 7350
Wire Wire Line
	2500 5700 2600 5700
Wire Wire Line
	2600 5700 2700 5700
Wire Wire Line
	2700 5700 2800 5700
Wire Wire Line
	2800 5700 2900 5700
Wire Wire Line
	2500 5700 2500 5800
Connection ~ 2900 5700
Wire Wire Line
	2600 5800 2600 5700
Connection ~ 2600 5700
Wire Wire Line
	2700 5800 2700 5700
Connection ~ 2700 5700
Wire Wire Line
	2800 5800 2800 5700
Connection ~ 2800 5700
Wire Wire Line
	2900 7250 2900 7350
Connection ~ 2900 7350
Wire Wire Line
	2800 7250 2800 7350
Connection ~ 2800 7350
Wire Wire Line
	2700 7250 2700 7350
Connection ~ 2700 7350
Wire Wire Line
	2600 7250 2600 7350
Connection ~ 2600 7350
$Comp
L +5V #PWR?
U 1 1
P 1800 6700
F 0 "#PWR?" H 1800 6790 20  0001 C CNN
F 1 "+5V" H 1800 6790 30  0000 C CNN
F 2 "" H 1800 6700 60  0001 C CNN
F 3 "" H 1800 6700 60  0001 C CNN
	1    1800 6700
	0    -1   -1   0   
$EndComp
Wire Wire Line
	1800 6700 1900 6700
$Comp
L C C?
U 1 1
P 4050 6300
F 0 "C?" H 4050 6400 40  0000 L CNN
F 1 "100n" H 4056 6215 40  0000 L CNN
F 2 "~" H 4088 6150 30  0000 C CNN
F 3 "~" H 4050 6300 60  0000 C CNN
	1    4050 6300
	0    -1   -1   0   
$EndComp
$Comp
L C C?
U 1 1
P 4800 6300
F 0 "C?" H 4800 6400 40  0000 L CNN
F 1 "100n" H 4806 6215 40  0000 L CNN
F 2 "~" H 4838 6150 30  0000 C CNN
F 3 "~" H 4800 6300 60  0000 C CNN
	1    4800 6300
	0    -1   -1   0   
$EndComp
$Comp
L R R?
U 1 1
P 3700 7150
F 0 "R?" V 3780 7150 40  0000 C CNN
F 1 "220k" V 3707 7151 40  0000 C CNN
F 2 "~" V 3630 7150 30  0000 C CNN
F 3 "~" H 3700 7150 30  0000 C CNN
	1    3700 7150
	1    0    0    -1  
$EndComp
$Comp
L GND #PWR?
U 1 1
P 3700 7550
F 0 "#PWR?" H 3700 7550 30  0001 C CNN
F 1 "GND" H 3700 7480 30  0001 C CNN
F 2 "" H 3700 7550 60  0001 C CNN
F 3 "" H 3700 7550 60  0001 C CNN
	1    3700 7550
	1    0    0    -1  
$EndComp
Wire Wire Line
	3700 7550 3700 7400
Wire Wire Line
	3500 6300 3700 6300
Wire Wire Line
	3700 6300 3850 6300
Wire Wire Line
	3700 6900 3700 6300
Connection ~ 3700 6300
Wire Wire Line
	4250 6300 4450 6300
Wire Wire Line
	4450 6300 4600 6300
Wire Wire Line
	5000 6300 5200 6300
Text GLabel 5200 6300 2    39   Output ~ 0
RF_IN
Text Notes 1900 5250 2    100  ~ 0
Antenna Switch
$Comp
L GBLC03C U?
U 1 1
P 4450 7100
F 0 "U?" H 4550 7350 60  0000 C CNN
F 1 "GBLC03C" V 4650 7100 60  0000 C CNN
F 2 "" H 4450 7100 60  0001 C CNN
F 3 "" H 4450 7100 60  0001 C CNN
	1    4450 7100
	1    0    0    -1  
$EndComp
$Comp
L GND #PWR?
U 1 1
P 4450 7550
F 0 "#PWR?" H 4450 7550 30  0001 C CNN
F 1 "GND" H 4450 7480 30  0001 C CNN
F 2 "" H 4450 7550 60  0001 C CNN
F 3 "" H 4450 7550 60  0001 C CNN
	1    4450 7550
	1    0    0    -1  
$EndComp
Wire Wire Line
	4450 6800 4450 6300
Connection ~ 4450 6300
Wire Wire Line
	4450 7400 4450 7550
$Comp
L BCR148W U?
U 1 1
P 6100 6450
F 0 "U?" H 5700 6650 60  0000 C CNN
F 1 "BCR148W" H 5850 6550 60  0000 C CNN
F 2 "" H 6100 6450 60  0001 C CNN
F 3 "" H 6100 6450 60  0001 C CNN
	1    6100 6450
	1    0    0    -1  
$EndComp
Wire Wire Line
	3500 6700 5250 6700
Wire Wire Line
	5250 6700 5750 6700
$Comp
L GND #PWR?
U 1 1
P 7000 6700
F 0 "#PWR?" H 7000 6700 30  0001 C CNN
F 1 "GND" H 7000 6630 30  0001 C CNN
F 2 "" H 7000 6700 60  0001 C CNN
F 3 "" H 7000 6700 60  0001 C CNN
	1    7000 6700
	0    -1   -1   0   
$EndComp
Wire Wire Line
	6650 6700 7000 6700
Wire Wire Line
	6100 5750 6100 5450
Text GLabel 6100 5450 1    39   Input ~ 0
RX_ANTSWITCH
$Comp
L BAT64-05 D?
U 1 1
P 5250 7100
F 0 "D?" H 5400 7300 60  0000 C CNN
F 1 "BAT64-05" V 5000 7100 60  0000 C CNN
F 2 "" H 5250 7100 60  0001 C CNN
F 3 "" H 5250 7100 60  0001 C CNN
	1    5250 7100
	1    0    0    -1  
$EndComp
$Comp
L GND #PWR?
U 1 1
P 5150 7550
F 0 "#PWR?" H 5150 7550 30  0001 C CNN
F 1 "GND" H 5150 7480 30  0001 C CNN
F 2 "" H 5150 7550 60  0001 C CNN
F 3 "" H 5150 7550 60  0001 C CNN
	1    5150 7550
	1    0    0    -1  
$EndComp
$Comp
L GND #PWR?
U 1 1
P 5350 7550
F 0 "#PWR?" H 5350 7550 30  0001 C CNN
F 1 "GND" H 5350 7480 30  0001 C CNN
F 2 "" H 5350 7550 60  0001 C CNN
F 3 "" H 5350 7550 60  0001 C CNN
	1    5350 7550
	1    0    0    -1  
$EndComp
Wire Wire Line
	5250 6850 5250 6700
Connection ~ 5250 6700
Wire Wire Line
	5150 7300 5150 7550
Wire Wire Line
	5350 7550 5350 7300
$EndSCHEMATC
